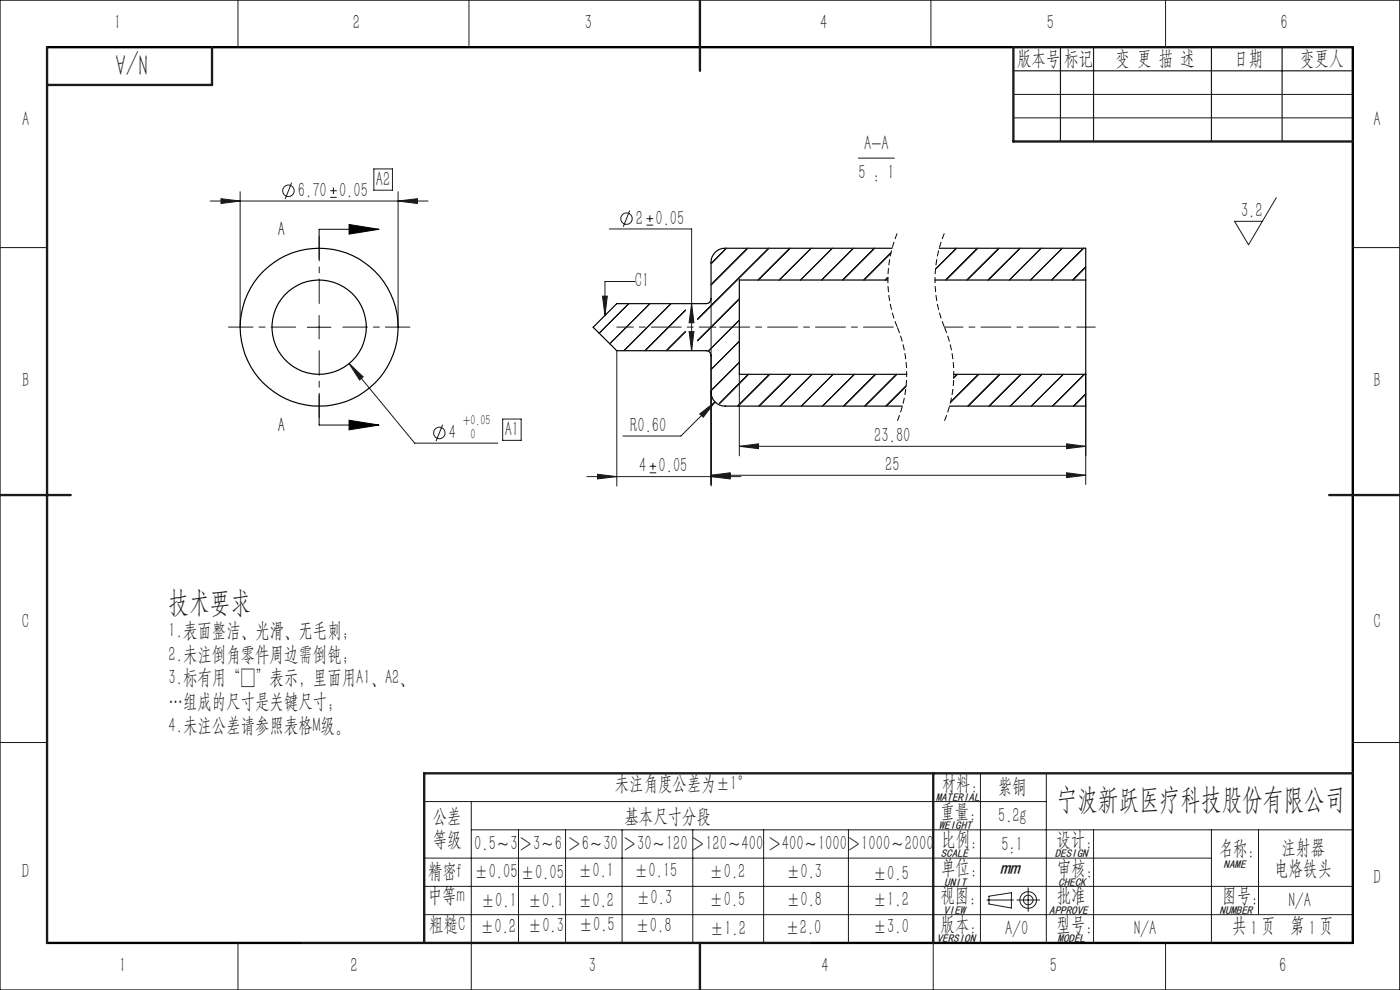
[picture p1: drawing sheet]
<svg xmlns="http://www.w3.org/2000/svg" width="297mm" height="210mm" viewBox="0 0 297 210" stroke-linecap="round" stroke-linejoin="round" font-family="sans-serif">
<g fill="none" stroke="#191924" stroke-width=".21">
<path d="M50.5 0v10M99.5 0v10M197.5 0v10M247.3 0v10M61.9 38.7l-1.4 3.5M70.7 39.8v1.4M79.3 35.8h4v4.5h-4zM182.1 33.5h7.7M215 20h72M215 25h72M0 52.5h10M44.6 42.6h46.2"/>
<path d="M46.9 42.1l4 .5-4 .6zM50.9 40.7v28.7M70.1 41.9h1.3M70.1 40.5h1.3M84.5 42.6l4-.5v1.1zM84.5 40.7v28.7M129.3 48.6h17.4v25.8M133.6 44.7l-1.4 3.4M134.7 59.7h-6.4v7.2M137.2 47.8h1.4M137.2 46.4h1.4M137.9 45.7v1.4"/>
<path d="M270.8 41.9l-5.9 10-3-5h5.9M287 52.5h10M65.2 69.4h5M67.7 66.9v5M74 77.1l3 2.8-.7 .7zM74 77.1l14 16.9h17.6M127.8 62.8h1l-.5 4.1zM130.8 74.4v28.7M146.2 70.3h1l-.5 4.1zM146.7 64.4l.5 4.1h-1zM150.8 63.4v39.7M156.8 79.4v17.3"/>
<path d="M230.3 79.4v23.4M93.9 90.1l-1.4 3.5M106.6 88.9h4v4.5h-4zM137.8 98.9h1.4M138.5 98.2v1.4M148.4 87.8l3.3-2.5-2.5 3.2zM151.7 85.3l-7.2 7.2h-12.3M156.8 94.7l4.1-.6v1.1zM156.8 94.7h73.5M226.3 94.1l4 .6-4 .5zM124.5 101.1h32.7M126.8 100.6l4 .5-4 .5z"/>
<path d="M137.8 100.3h1.4M150.8 100.8l4.1-.5v1zM150.8 101.1l4.1-.5v1zM150.8 100.8h79.5M226.3 100.3l4 .5-4 .5zM0 157.5h10M287 157.5h10M90 170h132M100 176h187M100 170v40M110 176v24M120 176v24"/>
<path d="M132 176v24M147 176v24M162 176v24M180 176v24M208 164v36M222 164v36M232 176v24M257 176v24M267 176v18M90 182h167M90 188h197M90 194h197"/>
<path d="M209.4 190.9h5.6M209.8 190.1l4.8-.7v3.2l-4.8-.8zM215.7 190.9h4.9M218.1 188.3v5M50.5 200v10M198 200v10M247.3 200v10"/>
<circle cx="61.2" cy="40.5" r="1.21"/>
<circle cx="132.9" cy="46.4" r="1.22"/>
<circle cx="93.2" cy="91.8" r="1.2"/>
<circle cx="218.1" cy="190.9" r="1.77"/>
<circle cx="218.1" cy="190.9" r="1.03"/>
</g>
<path d="M74 47.6l6.4 1-6.4 1.1zM80.4 48.6h-12.7v6.4M67.7 83.8v6.4h12.7M74 89.1l6.4 1.1-6.4 1z" fill="none" stroke="#000" stroke-width=".21"/>
<path d="M190.4 49.5a25.9 25.9 0 0 0 0 19.9M200.4 49.5a25.9 25.9 0 0 0 0 19.9M190.4 69.4a25.9 25.9 0 0 1 0 19.9M200.4 69.4a25.9 25.9 0 0 1 0 19.9" fill="none" stroke="#000" stroke-width=".21" stroke-dasharray="1.3 .6" stroke-dashoffset="-.1" stroke-linecap="butt"/>
<path d="M62.7 69.4h-14.2M67.7 64.4v-14.3M67.7 74.4v14.2M72.7 69.4h14.3" fill="none" stroke="#191924" stroke-width=".21" stroke-dasharray="6.3 1.3 1.3 1.3" stroke-dashoffset="1.1"/>
<path d="M190.4 69.4h-38.6" fill="none" stroke="#191924" stroke-width=".21" stroke-dasharray="6.3 1.3 1.3 1.3" stroke-dashoffset="-.8"/>
<path d="M232.4 69.4h-32" fill="none" stroke="#191924" stroke-width=".21" stroke-dasharray="6.3 1.3 1.3 1.3" stroke-dashoffset="2.4"/>
<path d="M151.8 69.4h-21" fill="none" stroke="#191924" stroke-width=".21" stroke-dasharray="6.3 1.3 1.3 1.3" stroke-dashoffset="2.8"/>
<path d="M0 0h297v210h-297z" fill="none" stroke="#000" stroke-width=".25"/>
<path d="M10 10h277v190h-277" fill="none" stroke="#000" stroke-width=".5"/>
<path d="M215 10h72M215 15h72M225 10v20M232 10v20M257 10v20M272 10v20M64 200h108" fill="none" stroke="#191924" stroke-width=".25"/>
<path d="M10 10v190M45 10v8h-35M148.5 0v15M215 10v20h72M0 105h15M282 105h15M198 164v36M287 164h-197v36M148.5 200v10" fill="none" stroke="#191924" stroke-width=".5"/>
<path d="M74 47.6l6.4 1-6.4 1.1zM74 89.1l6.4 1.1-6.4 1z" fill="#000"/>
<path d="M46.9 42.1l4 .5-4 .6zM84.5 42.6l4-.5v1.1zM74 77.1l2.3 3.5 .7-.7zM150.8 100.8l4.1-.5v1zM226.3 100.3l4 .5-4 .5zM226.3 94.1l4 .6-4 .5zM156.8 94.7l4.1-.6v1.1zM146.7 64.4l.5 4.1h-1zM146.2 70.3h1l-.5 4.1zM148.4 87.8l.8 .7 2.5-3.2zM150.8 101.1l4.1-.5v1zM126.8 100.6l4 .5-4 .5zM127.8 62.8h1l-.5 4.1z" fill="#191924"/>
<g fill="none" stroke="#000" stroke-width=".25">
<path d="M188.3 59.4h-31.5v20h35.5M189.2 52.7h-35.4a2.95 2.95 0 0 0-3 3v7.7a1.09 1.09 0 0 1-1 1h-19l-5 5 5 5h19a1.09 1.09 0 0 1 1 1v7.7a2.95 2.95 0 0 0 3 3h37.6M198.3 59.4h32M199.2 52.7h31.1v6.7M230.3 59.4v20M202.3 79.4h28M230.3 79.4v6.7h-28.9"/>
<circle cx="67.7" cy="69.4" r="16.8"/>
<circle cx="67.7" cy="69.4" r="10"/>
</g>
<g fill="none" stroke="#191924" stroke-width=".21">
<path d="M154.1 52.7l-3.3 3.2M158.6 52.7l-7.8 7.7M163.1 52.7l-15.1 15.1M167.6 52.7l-6.8 6.7M172.1 52.7l-6.8 6.7M176.6 52.7l-6.8 6.7M181 52.7l-6.7 6.7M185.5 52.7l-6.7 6.7M188.3 58.8l-.5 .6M189 53.7l-5.7 5.7M202.9 52.7l-4.5 4.4M207.4 52.7l-6.7 6.7"/>
<path d="M211.9 52.7l-6.8 6.7M216.4 52.7l-6.8 6.7M220.9 52.7l-6.8 6.7M225.4 52.7l-6.8 6.7M229.9 52.7l-6.8 6.7M230.3 56.6l-2.7 2.8M133.4 64.4l-6.3 6.3M137.9 64.4l-8.5 8.5M142.3 64.4l-9.9 10M145.5 65.8l-8.7 8.6M145.5 70.3l-4.1 4.1M156.8 67.9l-6.6 6.6"/>
<path d="M156.8 72.4l-6 6M156.8 76.9l-6 6M156.8 63.4l-8.8 8.9M158.8 79.4l-6.1 6.1M163.3 79.4l-6.8 6.7M167.8 79.4l-6.8 6.7M172.3 79.4l-6.8 6.7M176.7 79.4l-6.7 6.7M181.3 79.4l-6.8 6.7M185.7 79.4l-6.7 6.7M190.2 79.4l-6.7 6.7M203.1 79.4l-.8 .8"/>
<path d="M207.6 79.4l-6 6M212.1 79.4l-6.7 6.7M216.6 79.4l-6.8 6.7M221.1 79.4l-6.8 6.7M225.6 79.4l-6.8 6.7M230 79.4l-6.7 6.7M192.2 81.9l-4.2 4.2M230.3 83.6l-2.5 2.5"/>
</g>
<g font-size="6.3" fill="#191924">
<text x="31.3" y="11.4" transform="rotate(-180 31.3 11.4)">N/A</text>
<text x="35.8" y="129.8">技术要求</text>
<text x="224.1" y="171.7">宁波新跃医疗科技股份有限公司</text>
</g>
<g font-size="4.4" fill="#191924">
<text x="24.2" y="6.2">1</text>
<text x="74.9" y="6.2">2</text>
<text x="124.1" y="6.2">3</text>
<text x="174" y="6.2">4</text>
<text x="222.1" y="6.2">5</text>
<text x="271.6" y="6.2">6</text>
<text x="215.8" y="13.8">版本号</text>
<text x="225.7" y="13.8">标记</text>
<text x="236.7" y="13.8">变 更 描 述</text>
<text x="261.9" y="13.8">日期</text>
<text x="275.8" y="13.8">变更人</text>
<text x="4.7" y="26.7">A</text>
<text x="291.4" y="26.7">A</text>
<text x="183.3" y="31.8">A-A</text>
<text x="63.2" y="41.8">6.70</text>
<text x="71.9" y="41.8">0.05</text>
<text x="79.8" y="39.5">A2</text>
<text x="182.1" y="38">5 : 1</text>
<text x="134.9" y="47.7">2</text>
<text x="139.1" y="47.7">0.05</text>
<text x="263.3" y="46">3.2</text>
<text x="134.7" y="61">C1</text>
<text x="4.7" y="82">B</text>
<text x="291.4" y="82">B</text>
<text x="95.2" y="93.1">4</text>
<text x="107.1" y="92.5">A1</text>
<text x="133.7" y="91.6">R0.60</text>
<text x="185.5" y="93.8">23.80</text>
<text x="135.6" y="100.2">4</text>
<text x="139.7" y="100.2">0.05</text>
<text x="187.8" y="99.9">25</text>
<text x="4.7" y="133.3">C</text>
<text x="35.8" y="135.2">1.表面整洁、光滑、无毛刺；</text>
<text x="291.4" y="133.3">C</text>
<text x="35.8" y="140.2">2.未注倒角零件周边需倒钝;</text>
<text x="35.8" y="145.2">3.标有用“□”表示，里面用A1、A2、</text>
<text x="35.8" y="150.2">…组成的尺寸是关键尺寸;</text>
<text x="35.8" y="155.2">4.未注公差请参照表格M级。</text>
<text x="130.4" y="167.7">未注角度公差为±1°</text>
<text x="199.8" y="167.5">材料:</text>
<text x="199.5" y="173.5">重量：</text>
<text x="211.7" y="168.3">紫铜</text>
<text x="91.8" y="174.5">公差</text>
<text x="91.8" y="179.5">等级</text>
<text x="132.5" y="174.5">基本尺寸分段</text>
<text x="199.7" y="179.5">比例:</text>
<text x="211.8" y="174.4">5.2g</text>
<text x="224.1" y="179.4">设计:</text>
<text x="100.6" y="180.4">0.5～3</text>
<text x="110" y="180.4">＞3～6</text>
<text x="120.4" y="180.4">＞6～30</text>
<text x="122.6" y="185.9">±0.1</text>
<text x="132.1" y="180.4">＞30～120＞120～400</text>
<text x="134.5" y="185.9">±0.15</text>
<text x="162.8" y="180.4">＞400～1000＞1000～2000</text>
<text x="199.7" y="185.3">单位:</text>
<text x="212.4" y="180.6">5:1</text>
<text x="224.2" y="185.6">审核：</text>
<text x="258.5" y="181.4">名称：</text>
<text x="270.4" y="185.6">电烙铁头</text>
<text x="271.9" y="181.1">注射器</text>
<text x="4.7" y="186.2">D</text>
<text x="90.8" y="191.3">中等m</text>
<text x="90.8" y="186.2">精密f</text>
<text x="100.6" y="186.2">±0.05</text>
<text x="110.5" y="186.4">±0.05</text>
<text x="135" y="191.7">±0.3</text>
<text x="150.5" y="186.2">±0.2</text>
<text x="166.7" y="186.2">±0.3</text>
<text x="185.2" y="186.6">±0.5</text>
<text x="199.5" y="191.3">视图：</text>
<text x="224.2" y="191.3">批准</text>
<text x="259.3" y="191.3">图号:</text>
<text x="291.4" y="187.6">D</text>
<text x="91.1" y="197.4">粗糙C</text>
<text x="101.8" y="197.8">±0.2</text>
<text x="102" y="192.3">±0.1</text>
<text x="112" y="192.3">±0.1</text>
<text x="112" y="197.7">±0.3</text>
<text x="122.6" y="192.3">±0.2</text>
<text x="122.8" y="197.5">±0.5</text>
<text x="134.8" y="197.8">±0.8</text>
<text x="150.5" y="192.1">±0.5</text>
<text x="166.8" y="192.1">±0.8</text>
<text x="185.2" y="192.3">±1.2</text>
<text x="185.2" y="197.9">±3.0</text>
<text x="199.5" y="197.4">版本：</text>
<text x="224.1" y="197.4">型号:</text>
<text x="261.4" y="197.8">共 1页</text>
<text x="273.4" y="192.4">N/A</text>
<text x="273.7" y="197.8">第 1页</text>
<text x="150.6" y="198.3">±1.2</text>
<text x="166.6" y="198.1">±2.0</text>
<text x="213.2" y="198.4">A/0</text>
<text x="240.6" y="198.4">N/A</text>
<text x="25.3" y="206.1">1</text>
<text x="74.4" y="206.1">2</text>
<text x="124.9" y="206.1">3</text>
<text x="174.3" y="206.1">4</text>
<text x="222.7" y="206.1">5</text>
<text x="271.4" y="206.1">6</text>
</g>
<g font-size="4.4">
<text x="59" y="50.1">A</text>
<text x="59" y="91.6">A</text>
</g>
<text font-size="4.2" fill="#191924" x="212.2" y="185.3">mm</text>
<g font-size="3.1" fill="#191924">
<text x="98.3" y="90.1">+0.05</text>
<text x="99.8" y="93.1">0</text>
</g>
<g font-size="2.4" fill="#191924">
<text x="198.5" y="169.9">MATERIAL</text>
<text x="199.2" y="175.9">WEIGHT</text>
<text x="199.6" y="181.8">SCALE</text>
<text x="223.8" y="181.8">DESIGN</text>
<text x="259.6" y="184.2">NAME</text>
<text x="200.3" y="187.9">UNIT</text>
<text x="224.5" y="187.9">CHECK</text>
<text x="200.1" y="193.8">VIEW</text>
<text x="222.6" y="193.8">APPROVE</text>
<text x="258.7" y="194">NUMBER</text>
<text x="198.7" y="199.9">VERSION</text>
<text x="224.4" y="199.8">MODEL</text>
</g>
</svg>
